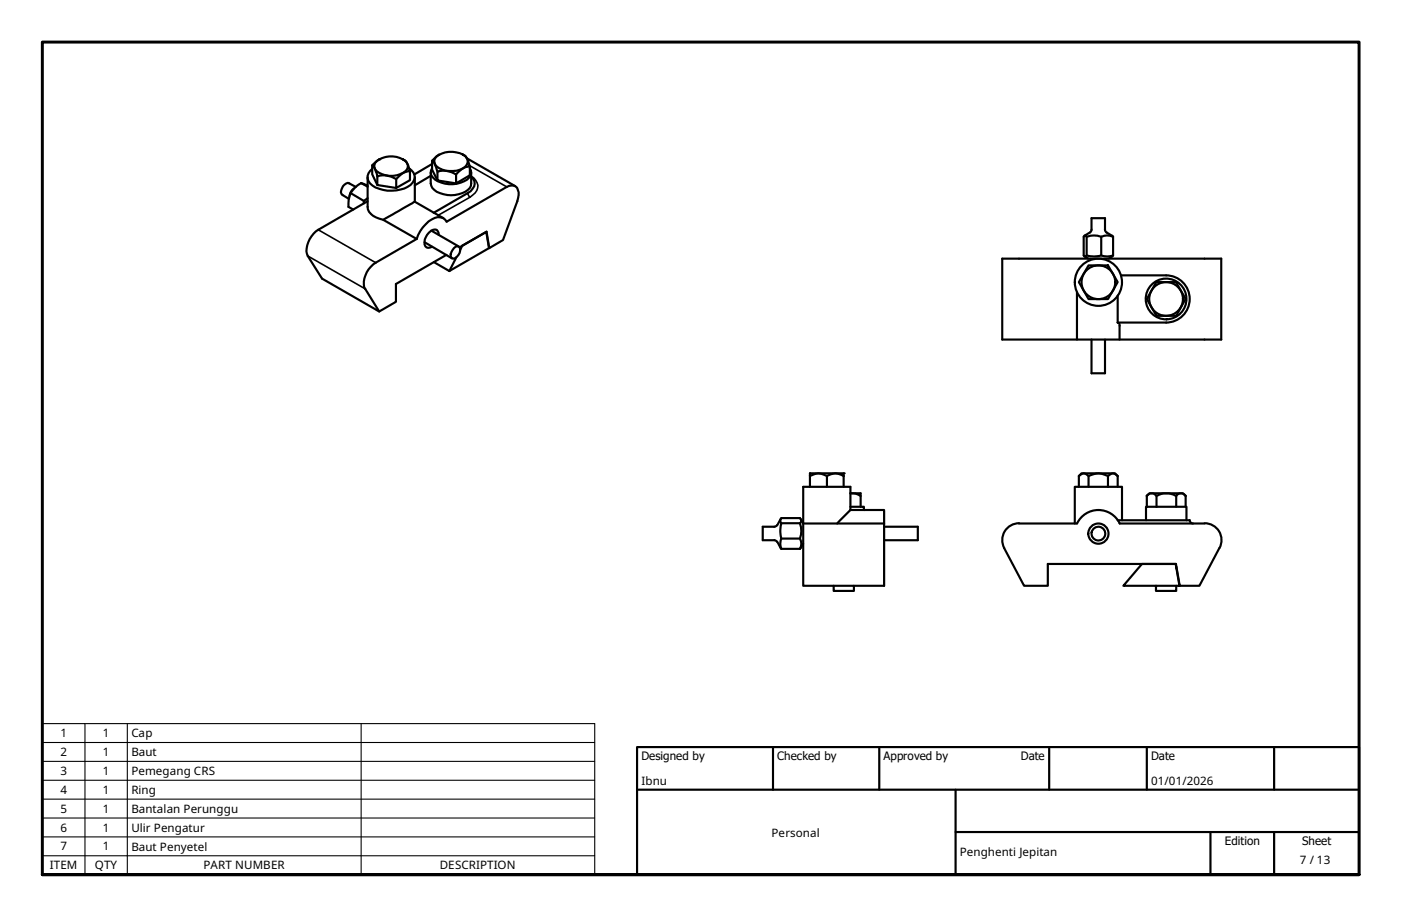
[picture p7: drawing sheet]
<svg xmlns="http://www.w3.org/2000/svg" width="330mm" height="216mm" viewBox="0 0 330 216" stroke-linecap="round" stroke-linejoin="round" font-family="sans-serif">
<!-- layer: Visible (ISO) -->
<g fill="none" stroke="#000" stroke-width=".51">
<path d="M87.6 38.9v2.1l1.2 2.6M88.7 37.9a5.5 5.5 0 0 1 7.1 .5 1.63 1.63 0 0 1-.9 2.3 5.5 5.5 0 0 1-6.6-.8 1.51 1.51 0 0 1 .4-2zM89.3 37.5l-1.7 1.4a4.2 4.2 0 0 1 1.2 2.6 5.3 5.3 0 0 1 4.5 .7 4.2 4.2 0 0 1 3.2-1.9 3.8 3.8 0 0 0-1.6-2.8M96.3 39.6a2.28 2.28 0 0 1 .3 4 8.5 8.5 0 0 1-8.9 .1 2.27 2.27 0 0 1-.1-3.9M101.7 37.8v2.1l1.3 2.6M101.7 39.6a1.83 1.83 0 0 0 .7 2.7 6.7 6.7 0 0 0 8.1-.5 1.73 1.73 0 0 0 .1-2.2M101.7 38.6l-4.2 2.5M102.8 36.8a5.8 5.8 0 0 1 6.7 0 1.69 1.69 0 0 1-.5 2.8 5.8 5.8 0 0 1-6.5-.8 1.41 1.41 0 0 1 .3-2zM103.4 36.4l-1.7 1.4a4.7 4.7 0 0 1 1.3 2.6 5.1 5.1 0 0 1 4.4 .7 4.3 4.3 0 0 1 3.2-1.9 3.6 3.6 0 0 0-1.6-2.8M109.9 37.3l11.4 6.5M110.6 39.2v2.1l-3.2 1.9v-2.1M82.5 45.5l3.2 1.8"/>
<path d="M83.8 44l-1.6-.8a1.38 1.38 0 0 0-1.7 1.1 1.11 1.11 0 0 0 .1 1.6l1.5 .9M85 43.1l1.6 .7M85 43.1a5.2 5.2 0 0 0-3 5.6l1.2 .6M85 43.1l1.6 .8M85.7 47.3v.6M86.6 47.4l-11.7 6.7a5.9 5.9 0 0 0-2.6 5.7l3.5 5.8 13.5 7.7M86.6 41.7v7a3.4 3.4 0 0 0 2.7 2.8l.9 .3 7.5-4.3M86.6 46.7l-.9 .6M88.8 41.5v2.1l4.5 .7M90.2 51.8l7.9 4.5M96.5 40.3v2.1l-3.2 1.9v-2.1M97.7 41.7v5.8"/>
<path d="M97.7 47.5l6.7 3.9M98.1 56.3l-9.6 5.5a5.8 5.8 0 0 0-2.8 5.8l3.6 5.7 3.9-2.2v-4.2l11.9-6.9M98.1 56.3a7.7 7.7 0 0 1 5-5.2 2 2 0 0 1 2.1 1.1l14.1-8.2a1.71 1.71 0 0 1 1.8-.2 1.71 1.71 0 0 1 1 1.5l-.3 2.1-3.4 9.1-3.2 1.9-.6-3.9-6.4 3.7M99.9 57l6.5 3.8M101.4 40.6v2.6a3.3 3.3 0 0 0 3 2.5 6.5 6.5 0 0 0 6.2-1.4l.3-1.1v-2.6M101.4 41.4l-3.7 2.2M101.5 54.3l6.5 3.7M103 40.4v2.1l4.4 .7M103.3 55.3a1.06 1.06 0 0 0-.5-1.2 1.06 1.06 0 0 0-1.3 .3 3.3 3.3 0 0 0-1.4 3.6 1.11 1.11 0 0 0 1.6 .1M106.9 58.4l.4-.3 .6-.1a1.61 1.61 0 0 1-.3 2.5l-.4 .3h-.7a1.26 1.26 0 0 1 .1-1.9zM108.3 58.9l.5-1.1 5.7-3.2 .6 3.8-9.3 5.4M110.9 41.6a2.1 2.1 0 0 1-.1 3.4l-8.7 5.1"/>
<path d="M115.1 58.4h.1M255.8 55.8v4.3M256.6 54.8l.4-.7v-2.7h3.2v2.9l1.9 1.5-.4-.2a3 3 0 0 0-2.4 .2M256.6 54.7l-1.3 .8M259.3 55.8a4.8 4.8 0 0 0-3.5 0l-.3-.4-.4 .4 .1 4.5 .3 .1 .3-.3 1.8 .3 .8-.1a1.87 1.87 0 0 1 1.6 0l.7 .1 1.4-.3-1.1 .8M259.3 55.8v4.3M262.1 55.8v4.3M102.2 61.7l3.6 2.1M107.4 60.6l-1.6 3.2M253.6 68.8v11.1h33.9v-19h-51.5v19h17.6M255.3 60.4l.9 .5M256.3 62.5h4.6l2.2 3.9-2.2 4h-4.6l-2.3-4z"/>
<path d="M257 79.9v8h3.2v-8M263.1 75.9a.61 .61 0 0 1 .5 .8v3.2M263.1 69.6v6.3M263.1 75.9h11.5M263.9 64.8h10.7M272.2 66.4h4.7l2.2 4-2.2 4h-4.6l-2.3-4zM274.5 64.8a5.6 5.6 0 0 1 5.6 5.6 5.6 5.6 0 0 1-5.6 5.5M190.7 112.1a3.5 3.5 0 0 1 4 0 3.4 3.4 0 0 1 3.9 0M194.7 112.1v2.5M198.6 112.1v-.7h-7.9v3.2M198.6 112.1v2.5M200.2 116.1h2.4v.7a3.5 3.5 0 0 0-2.4-.7z"/>
<path d="M200.2 119.3h3.2v.8M202.6 116.8v2.5M254 112.1a1.35 1.35 0 0 1 2.3 0 4.4 4.4 0 0 1 4.6 0 1.35 1.35 0 0 1 2.2 0M254 112.1l.6-.7h7.9l.6 .7M254 112.1v2.5M256.3 112.1v2.5M260.9 112.1v2.5M263.1 112.1v2.5M270 116.8a1.35 1.35 0 0 1 2.3 0 4.5 4.5 0 0 1 4.6 0 1.29 1.29 0 0 1 2.2 0v2.5M272.3 116.8v2.5M276.9 116.8v2.5M279.1 116.7l-.6-.6h-7.9l-.6 .6v2.6"/>
<path d="M183 123.6l-.7 .4h-2.7v3.2h2.7l.7 .4M183 127.6l1 1.6M183.8 122.2l-.8 1.4M184 129.2l-.3-1.2 .1-.6a1.69 1.69 0 0 0 0-1.5v-1.8l.2-.9-.3-.6 .3-.6h4.3l.2 .2a.65 .65 0 0 1-.2 1l.2 .5a5 5 0 0 1-.2 3.1l.2 .3a2.32 2.32 0 0 1-.2 2.1M184 123.2h4.3M184 126.8h4.3M184 129.2h4.3M188.5 122.2l.6 1.1M189.1 123.3h19.1v14.6h-19.1zM189.1 128l-.8 1.2M196.3 137.9v1.2h4.7v-1.2M200.2 120.1l-3.1 3.2"/>
<path d="M200.2 120.1h8v3.2M200.2 120.1v-5.5h-11.1v8.7M208.2 124h7.9v3.2h-7.9M239.9 123.2a4 4 0 0 0-3.5 5.8l4.7 8.9h5.6v-5.1h30.2l.8 5.1h4.7l4.7-8.9M263.1 122.5h17a.79 .79 0 0 0 .8 .8M263.6 123.3h20M263.6 123.2a5.6 5.6 0 0 0-5-3.1 5.6 5.6 0 0 0-5 3.1l-13.7 .1M264.2 122.5v-7.9h-11.2v8.7M268.9 132.8h7.9l.9 5.1h-13.2zM269.8 122.5v-3.2h9.5v3.2M272.2 137.9v1.2h4.7v-1.2M276.9 133.4v.4"/>
<path d="M283.6 123.2a4 4 0 0 1 3.5 5.8"/>
<circle cx="258.6" cy="66.5" r="4"/>
<circle cx="258.6" cy="66.5" r="5.6"/>
<circle cx="274.5" cy="70.4" r="4"/>
<circle cx="274.5" cy="70.4" r="4.8"/>
<circle cx="258.6" cy="125.6" r="2.38"/>
<circle cx="258.6" cy="125.6" r="1.62"/>
</g>
<!-- layer: Visible Narrow (ISO) -->
<path d="M110.6 39l8.7 5M74.9 54.1l13.6 7.7M83.4 44.3l-.9 .8-.3 1.3M110.7 46.4l-7.5 4.3M110.9 41.5a2.57 2.57 0 0 1 1 3.9l-1.2 1-.3-.2-.3-.7M72.5 60.3l13.5 7.7" fill="none" stroke="#000" stroke-width=".38"/>
<!-- layer: Visible (ISO) -->
<g fill="#000">
<circle cx="89.3" cy="37.5" r=".25"/>
<circle cx="198.6" cy="111.4" r=".25"/>
</g>
<!-- layer: Symbol (ISO) -->
<path d="M10 174.8h130M10 179.3h130M20 170.4v35.5M30 170.4v35.5M85 170.4v35.5M10 183.7h130M10 188.2h130M10 192.6h130M10 197h130M10 201.5h130v-31.1h-130v35.5h130v-4.4" fill="none" stroke="#000" stroke-width=".25"/>
<!-- layer: Border (ISO) -->
<path d="M10 205.9v-196h310v196h-310h310" fill="none" stroke="#000" stroke-width=".7"/>
<!-- layer: Title (ISO) -->
<path d="M150 175.9h170v30h-170zM182 175.9v10M207 175.9v10M247 175.9v10M270 175.9v10M300 175.9v10M150 185.9h170M225 195.9h95M225 185.9v20M285 195.9v10M300 195.9v10" fill="none" stroke="#000" stroke-width=".51"/>
<g font-size="2.7">
<text x="14.2" y="173.6">1</text>
<text x="24.2" y="173.6">1</text>
<text x="30.9" y="173.6">Cap</text>
<text x="14.2" y="178.1">2</text>
<text x="24.2" y="178.1">1</text>
<text x="30.9" y="178.1">Baut</text>
<text x="151" y="179">Designed by</text>
<text x="183" y="179">Checked by</text>
<text x="208" y="179">Approved by</text>
<text x="240.3" y="178.9">Date</text>
<text x="271" y="178.9">Date</text>
<text x="14.2" y="182.5">3</text>
<text x="24.2" y="182.5">1</text>
<text x="30.9" y="182.5">Pemegang CRS</text>
<text x="151" y="184.8">Ibnu</text>
<text x="271" y="184.8">01/01/2026</text>
<text x="14.2" y="186.9">4</text>
<text x="14.2" y="191.3">5</text>
<text x="24.2" y="186.9">1</text>
<text x="24.2" y="191.3">1</text>
<text x="30.9" y="186.9">Ring</text>
<text x="30.9" y="191.4">Bantalan Perunggu</text>
<text x="14.2" y="195.8">6</text>
<text x="24.2" y="195.8">1</text>
<text x="30.9" y="195.8">Ulir Pengatur</text>
<text x="181.7" y="197">Personal</text>
<text x="14.2" y="200.2">7</text>
<text x="24.2" y="200.2">1</text>
<text x="30.9" y="200.3">Baut Penyetel</text>
<text x="226" y="201.6">Penghenti Jepitan</text>
<text x="288.4" y="199">Edition</text>
<text x="306" y="203.4">7 / 13</text>
<text x="306.6" y="199">Sheet</text>
<text x="11.7" y="204.7">ITEM</text>
<text x="22.4" y="204.7">QTY</text>
<text x="47.9" y="204.7">PART NUMBER</text>
<text x="103.6" y="204.7">DESCRIPTION</text>
</g>
</svg>
